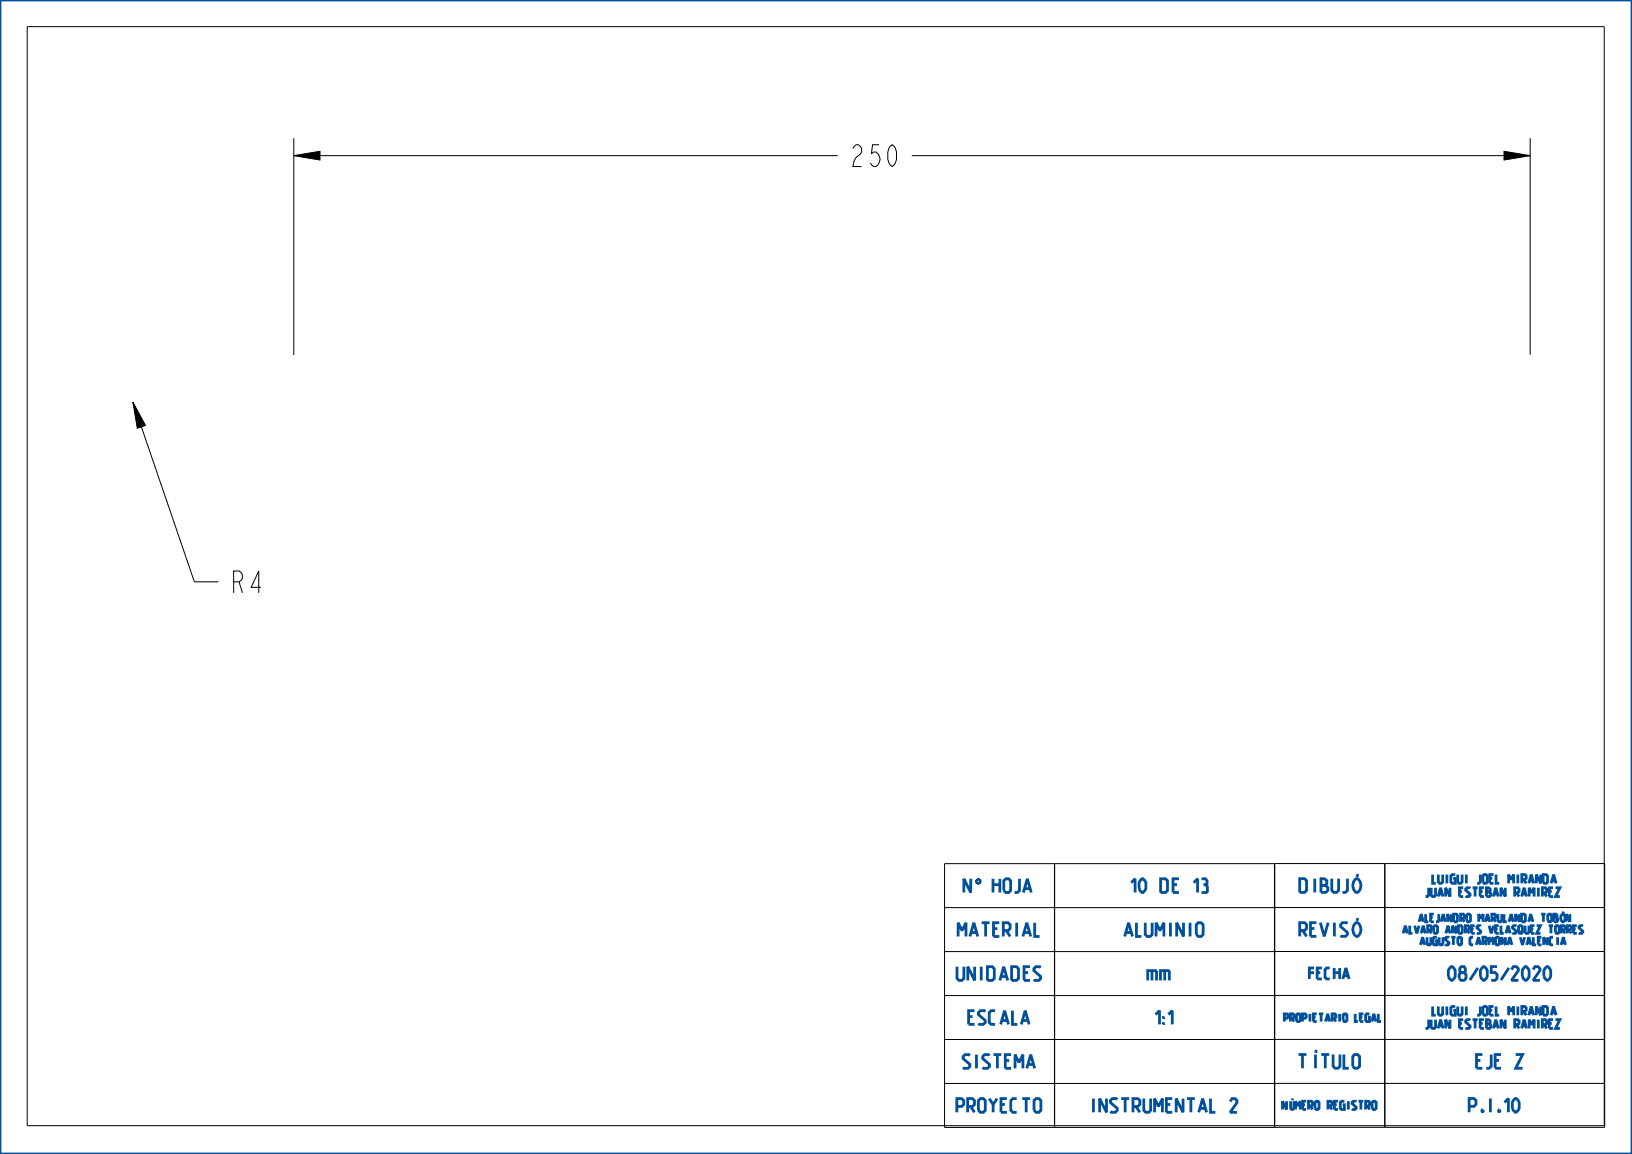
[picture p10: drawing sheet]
<svg xmlns="http://www.w3.org/2000/svg" width="297mm" height="210mm" viewBox="0 0 297 210" stroke-linecap="round" stroke-linejoin="round" font-family="sans-serif">
<path d="M53.5 28.3l4.7-.8v1.6zM273.7 27.5l4.8 .8-4.8 .8zM24.2 73.2l2.3 4.2-1.5 .5z" fill="#000"/>
<path d="M53.5 28.3l4.7-.8v1.6zM273.7 27.5l4.8 .8-4.8 .8zM24.2 73.2l2.3 4.2-1.5 .5z" fill="none" stroke="#000" stroke-width=".18"/>
<path d="M177.9 159.9h.3z" fill="#00509b"/>
<path d="M177.9 159.9h.3z" fill="none" stroke="#00509b" stroke-width=".18"/>
<path d="M177.8 160l.4-.1z" fill="#00509b"/>
<path d="M177.8 160l.4-.1z" fill="none" stroke="#00509b" stroke-width=".18"/>
<path d="M177.8 160h.5z" fill="#00509b"/>
<path d="M177.8 160h.5z" fill="none" stroke="#00509b" stroke-width=".18"/>
<path d="M177.7 160.1l.6-.1z" fill="#00509b"/>
<path d="M177.7 160.1l.6-.1z" fill="none" stroke="#00509b" stroke-width=".18"/>
<path d="M177.7 160.1h.7z" fill="#00509b"/>
<path d="M177.7 160.1h.7z" fill="none" stroke="#00509b" stroke-width=".18"/>
<path d="M177.7 160.1h.7z" fill="#00509b"/>
<path d="M177.7 160.1h.7z" fill="none" stroke="#00509b" stroke-width=".18"/>
<path d="M178 160.1h.4z" fill="#00509b"/>
<path d="M178 160.1h.4z" fill="none" stroke="#00509b" stroke-width=".18"/>
<path d="M178.1 160.1h.3z" fill="#00509b"/>
<path d="M178.1 160.1h.3z" fill="none" stroke="#00509b" stroke-width=".18"/>
<path d="M178.2 160.2l.2-.1v.1z" fill="#00509b"/>
<path d="M178.2 160.2l.2-.1v.1z" fill="none" stroke="#00509b" stroke-width=".18"/>
<path d="M178.2 160.2h.2z" fill="#00509b"/>
<path d="M178.2 160.2h.2z" fill="none" stroke="#00509b" stroke-width=".18"/>
<path d="M178.2 160.2h.2z" fill="#00509b"/>
<path d="M178.2 160.2h.2z" fill="none" stroke="#00509b" stroke-width=".18"/>
<path d="M178.3 160.2h.1l.1 .1z" fill="#00509b"/>
<path d="M178.3 160.2h.1l.1 .1z" fill="none" stroke="#00509b" stroke-width=".18"/>
<path d="M178.3 160.2l.2 .1z" fill="#00509b"/>
<path d="M178.3 160.2l.2 .1z" fill="none" stroke="#00509b" stroke-width=".18"/>
<path d="M178.3 160.3h.2z" fill="#00509b"/>
<path d="M178.3 160.3h.2z" fill="none" stroke="#00509b" stroke-width=".18"/>
<path d="M178.3 160.4l.2-.1v.1z" fill="#00509b"/>
<path d="M178.3 160.4l.2-.1v.1z" fill="none" stroke="#00509b" stroke-width=".18"/>
<path d="M178.3 160.4h.2z" fill="#00509b"/>
<path d="M178.3 160.4h.2z" fill="none" stroke="#00509b" stroke-width=".18"/>
<path d="M178.3 160.5l.2-.1v.1z" fill="#00509b"/>
<path d="M178.3 160.5l.2-.1v.1z" fill="none" stroke="#00509b" stroke-width=".18"/>
<path d="M178.3 160.5h.2z" fill="#00509b"/>
<path d="M178.3 160.5h.2z" fill="none" stroke="#00509b" stroke-width=".18"/>
<path d="M178.3 160.5h.2z" fill="#00509b"/>
<path d="M178.3 160.5h.2z" fill="none" stroke="#00509b" stroke-width=".18"/>
<path d="M178.2 160.6l.3-.1z" fill="#00509b"/>
<path d="M178.2 160.6l.3-.1z" fill="none" stroke="#00509b" stroke-width=".18"/>
<path d="M178.2 160.6l.3-.1-.1 .1z" fill="#00509b"/>
<path d="M178.2 160.6l.3-.1-.1 .1z" fill="none" stroke="#00509b" stroke-width=".18"/>
<path d="M178.1 160.7l.3-.1z" fill="#00509b"/>
<path d="M178.1 160.7l.3-.1z" fill="none" stroke="#00509b" stroke-width=".18"/>
<path d="M177.7 160.7l.7-.1z" fill="#00509b"/>
<path d="M177.7 160.7l.7-.1z" fill="none" stroke="#00509b" stroke-width=".18"/>
<path d="M177.7 160.7l.7-.1z" fill="#00509b"/>
<path d="M177.7 160.7l.7-.1z" fill="none" stroke="#00509b" stroke-width=".18"/>
<path d="M177.7 160.7h.7z" fill="#00509b"/>
<path d="M177.7 160.7h.7z" fill="none" stroke="#00509b" stroke-width=".18"/>
<path d="M177.8 160.8l.6-.1z" fill="#00509b"/>
<path d="M177.8 160.8l.6-.1z" fill="none" stroke="#00509b" stroke-width=".18"/>
<path d="M177.8 160.8h.5z" fill="#00509b"/>
<path d="M177.8 160.8h.5z" fill="none" stroke="#00509b" stroke-width=".18"/>
<path d="M177.9 160.8h.4z" fill="#00509b"/>
<path d="M177.9 160.8h.4z" fill="none" stroke="#00509b" stroke-width=".18"/>
<path d="M178 160.8h.3z" fill="#00509b"/>
<path d="M178 160.8h.3z" fill="none" stroke="#00509b" stroke-width=".18"/>
<path d="M0 0h297v210h-297z" fill="none" stroke="#00509b" stroke-width=".51"/>
<g fill="none" stroke="#000" stroke-width=".18">
<path d="M4.9 4.9h287v200h-287zM53.5 25.1v39.5M53.5 28.3h98.9M165.9 28.3h112.6M278.5 25.1v39.5M24.2 73.2l11.2 32.7h4.3M171.9 157.2h60v48h-60zM191.9 157.2v48M232 157.1l60 .1v48l-60-.1zM252 157.1v48M252 157.2v48M231.9 165.2h-60"/>
<path d="M231.9 173.2h-60M232 165.1l60 .1M232 173.1l60 .1M231.9 181.2h-60M231.9 189.2h-60M231.9 197.2h-60M232 181.1l60 .1M232 189.1l60 .1M232 197.1l60 .1"/>
</g>
<g font-size="5.2">
<text x="154.4" y="30.3">250</text>
<text x="41.7" y="107.9">R4</text>
</g>
<g font-size="3.3" fill="#00509b">
<text x="175.2" y="162.4">N</text>
<text x="180.6" y="162.4">HOJA</text>
<text x="205.1" y="162.4">10 DE 13</text>
<text x="236.1" y="162.4">DIBUJÓ</text>
<text x="174.1" y="170.4">MATERIAL</text>
<text x="204.1" y="170.4">ALUMINIO</text>
<text x="236.1" y="170.4">REVISÓ</text>
<text x="174.1" y="178.4">UNIDADES</text>
<text x="209" y="178.4">mm</text>
<text x="263.3" y="178.4">08/05/2020</text>
<text x="176" y="186.4">ESCALA</text>
<text x="209" y="186.4">1:1</text>
<text x="175.1" y="194.4">SISTEMA</text>
<text x="236.1" y="194.4">TÍTULO</text>
<text x="268.1" y="194.4">EJE Z</text>
<text x="174.1" y="202.4">PROYECTO</text>
<text x="198.3" y="202.4">INSTRUMENTAL 2</text>
<text x="266.2" y="202.4">P.I.10</text>
</g>
<text font-size="2.6" fill="#00509b" x="238.1" y="178.1">FECHA</text>
<g font-size="2.1" fill="#00509b">
<text x="260.2" y="160.8">LUIGUI JOEL MIRANDA</text>
<text x="259.4" y="163.2">JUAN ESTEBAN RAMIREZ</text>
<text x="260.2" y="184.8">LUIGUI JOEL MIRANDA</text>
<text x="259.4" y="187.2">JUAN ESTEBAN RAMIREZ</text>
</g>
<text font-size="2" fill="#00509b" x="233.2" y="201.9">NÚMERO REGISTRO</text>
<g font-size="1.8" fill="#00509b">
<text x="258.4" y="167.8">ALEJANDRO MARULANDA TOBÓN</text>
<text x="255.5" y="169.9">ALVARO ANDRES VELASQUEZ TORRES</text>
<text x="258.8" y="172">AUGUSTO CARMONA VALENCIA</text>
<text x="233.4" y="185.9">PROPIETARIO LEGAL</text>
</g>
</svg>
